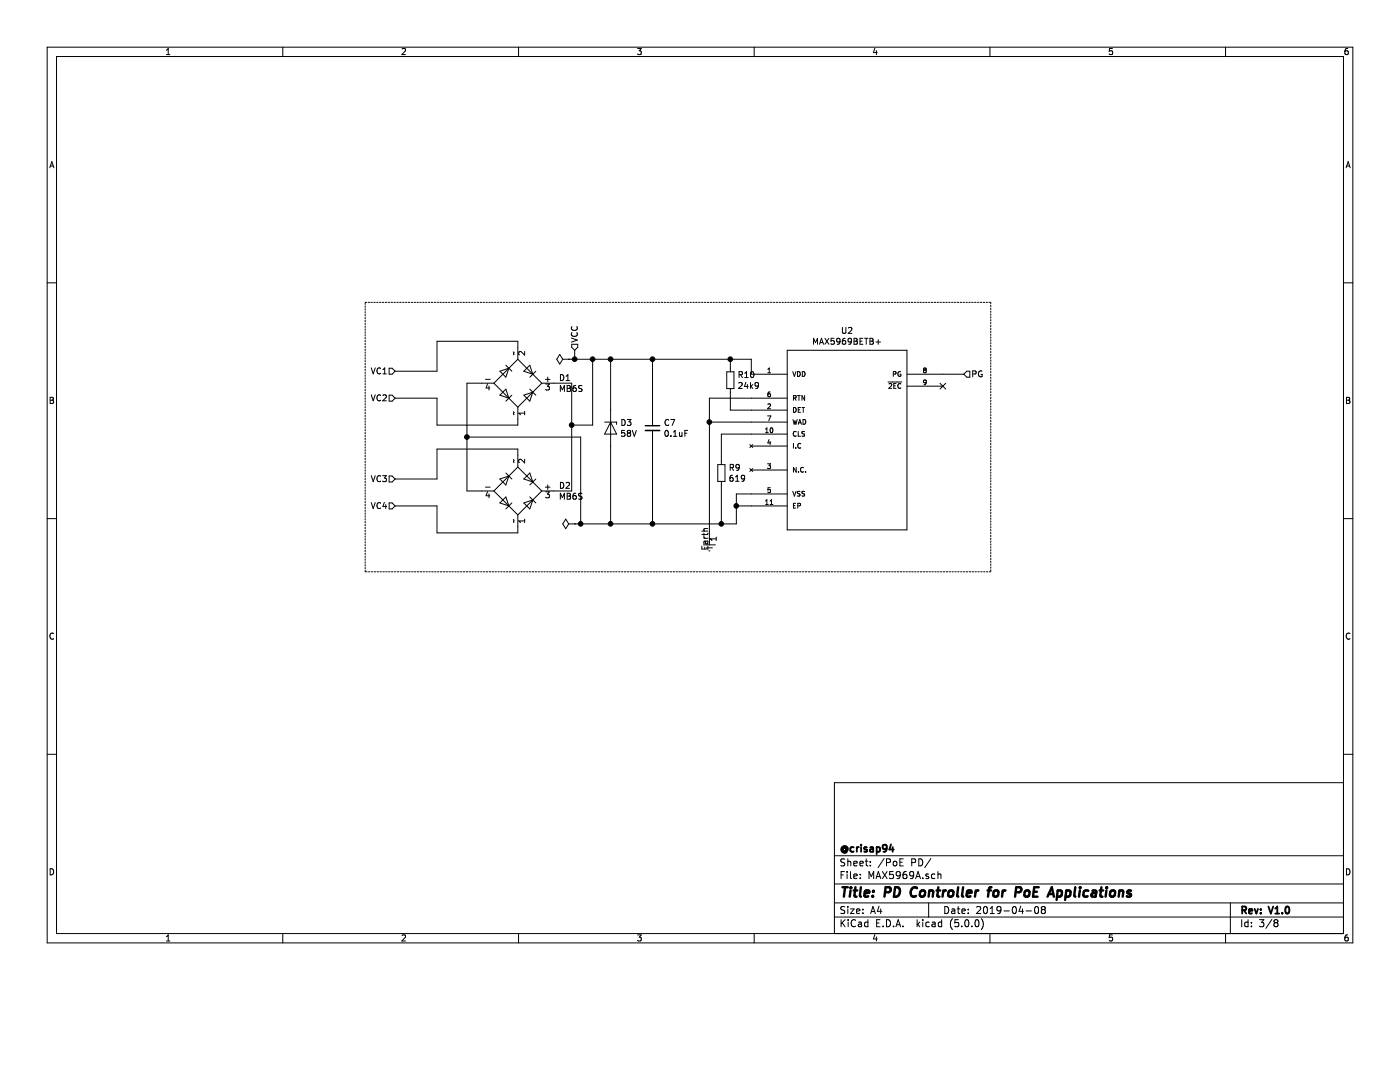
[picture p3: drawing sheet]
EESchema Schematic File Version 4
LIBS:PIR Motion-cache
EELAYER 26 0
EELAYER END
$Descr A4 11693 8268
encoding utf-8
Sheet 3 8
Title "PD Controller for PoE Applications"
Date "2019-04-08"
Rev "V1.0"
Comp "@crisap94"
Comment1 ""
Comment2 ""
Comment3 ""
Comment4 ""
$EndDescr
$Comp
L Power_Supervisor:MAX5969BETB+ U2
U 1 1
P 6275 3125
F 0 "U2" H 7075 3490 50  0000 C CNN
F 1 "MAX5969BETB+" H 7075 3399 50  0000 C CNN
F 2 "Package_DFN_QFN:DFN-10-1EP_3x3mm_P0.5mm_EP1.55x2.48mm" H 6575 3725 50  0001 L BNN
F 3 "MAX5969BETB+" H 6675 3875 50  0001 L BNN
F 4 "None" H 6275 3125 50  0001 L BNN "Field4"
F 5 "TDFN-10 Maxim Integrated" H 6525 3525 50  0001 L BNN "Field5"
F 6 "Maxim Integrated" H 6675 4025 50  0001 L BNN "Field6"
F 7 "Unavailable" H 6725 4175 50  0001 L BNN "Field7"
F 8 "IEEE 802.3af/at-Compliant Powered Device Interface 10-Pin TDFN EP" H 5675 3625 50  0001 L BNN "Field8"
	1    6275 3125
	1    0    0    -1  
$EndComp
Text HLabel 3300 3100 0    50   Input ~ 0
VC1
Text HLabel 3300 3325 0    50   Input ~ 0
VC2
Text HLabel 3300 4000 0    50   Input ~ 0
VC3
Text HLabel 3300 4225 0    50   Input ~ 0
VC4
Wire Wire Line
	3300 3100 3650 3100
Wire Wire Line
	3300 3325 3650 3325
Wire Wire Line
	3650 3325 3650 3550
Wire Wire Line
	3650 3550 4325 3550
Wire Wire Line
	4325 3550 4325 3500
Wire Wire Line
	3300 4000 3650 4000
Wire Wire Line
	3650 4000 3650 3750
Wire Wire Line
	3650 3750 4325 3750
Wire Wire Line
	4325 3750 4325 3800
Wire Wire Line
	3300 4225 3650 4225
Wire Wire Line
	3650 4225 3650 4450
Wire Wire Line
	3650 4450 4325 4450
Wire Wire Line
	4325 4450 4325 4400
Wire Wire Line
	3650 2850 4325 2850
Wire Wire Line
	4325 2850 4325 2900
Wire Wire Line
	3650 2850 3650 3100
Wire Wire Line
	4025 3200 3900 3200
Wire Wire Line
	3900 3200 3900 3650
Wire Wire Line
	3900 4100 4025 4100
Wire Wire Line
	3900 3650 4850 3650
Wire Wire Line
	4850 3650 4850 4375
Connection ~ 3900 3650
Wire Wire Line
	3900 3650 3900 4100
Wire Wire Line
	4625 3200 4775 3200
Wire Wire Line
	4775 3200 4775 3550
Wire Wire Line
	4775 4100 4625 4100
Wire Wire Line
	4775 3550 4950 3550
Wire Wire Line
	4950 3550 4950 3000
Connection ~ 4775 3550
Wire Wire Line
	4775 3550 4775 4100
$Comp
L Device:D_Zener D3
U 1 1
P 5100 3575
F 0 "D3" V 5054 3654 50  0000 L CNN
F 1 "58V" V 5145 3654 50  0000 L CNN
F 2 "Diode_SMD:D_SOD-123" H 5100 3575 50  0001 C CNN
F 3 "~" H 5100 3575 50  0001 C CNN
	1    5100 3575
	0    1    1    0   
$EndComp
Wire Wire Line
	4950 3000 5100 3000
Wire Wire Line
	5100 3000 5100 3425
Wire Wire Line
	5100 3725 5100 4375
Wire Wire Line
	4850 4375 5100 4375
$Comp
L Device:C_Small C7
U 1 1
P 5450 3575
F 0 "C7" H 5542 3621 50  0000 L CNN
F 1 "0.1uF" H 5542 3530 50  0000 L CNN
F 2 "Capacitor_SMD:C_0402_1005Metric" H 5450 3575 50  0001 C CNN
F 3 "~" H 5450 3575 50  0001 C CNN
	1    5450 3575
	1    0    0    -1  
$EndComp
Wire Wire Line
	5450 3475 5450 3000
Wire Wire Line
	5450 3000 5100 3000
Connection ~ 5100 3000
Wire Wire Line
	5450 3675 5450 4375
Wire Wire Line
	5450 4375 5100 4375
Connection ~ 5100 4375
Wire Wire Line
	6275 3125 6275 3000
Wire Wire Line
	6275 3000 6100 3000
Connection ~ 5450 3000
Wire Wire Line
	6150 4125 6150 4225
Wire Wire Line
	6150 4375 6025 4375
Wire Wire Line
	6150 4125 6275 4125
Connection ~ 5450 4375
Wire Wire Line
	6275 4225 6150 4225
Connection ~ 6150 4225
Wire Wire Line
	6150 4225 6150 4375
$Comp
L Device:R_Small R10
U 1 1
P 6100 3175
F 0 "R10" H 6159 3221 50  0000 L CNN
F 1 "24k9" H 6159 3130 50  0000 L CNN
F 2 "Resistor_SMD:R_0603_1608Metric" H 6100 3175 50  0001 C CNN
F 3 "~" H 6100 3175 50  0001 C CNN
	1    6100 3175
	1    0    0    -1  
$EndComp
Wire Wire Line
	6275 3325 5925 3325
Wire Wire Line
	5925 3325 5925 3525
Wire Wire Line
	5925 3525 6275 3525
Wire Wire Line
	5925 3525 5925 4500
Connection ~ 5925 3525
$Comp
L Device:R_Small R9
U 1 1
P 6025 3950
F 0 "R9" H 6084 3996 50  0000 L CNN
F 1 "619" H 6084 3905 50  0000 L CNN
F 2 "Resistor_SMD:R_0603_1608Metric" H 6025 3950 50  0001 C CNN
F 3 "~" H 6025 3950 50  0001 C CNN
	1    6025 3950
	1    0    0    -1  
$EndComp
Wire Wire Line
	6275 3625 6025 3625
Wire Wire Line
	6025 3625 6025 3850
Wire Wire Line
	6025 4050 6025 4375
Connection ~ 6025 4375
Wire Wire Line
	6025 4375 5450 4375
Wire Wire Line
	6100 3075 6100 3000
Connection ~ 6100 3000
Wire Wire Line
	6100 3000 5450 3000
Wire Wire Line
	6100 3275 6100 3425
Wire Wire Line
	6100 3425 6275 3425
Wire Wire Line
	7875 3125 8050 3125
$Comp
L power:Earth #PWR08
U 1 1
P 5925 4500
F 0 "#PWR08" H 5925 4250 50  0001 C CNN
F 1 "Earth" H 5925 4350 50  0001 C CNN
F 2 "" H 5925 4500 50  0001 C CNN
F 3 "~" H 5925 4500 50  0001 C CNN
	1    5925 4500
	1    0    0    -1  
$EndComp
NoConn ~ 7875 3225
Wire Wire Line
	4950 3000 4800 3000
Wire Wire Line
	4800 3000 4800 2925
Connection ~ 4950 3000
Wire Notes Line
	3050 2525 8275 2525
Wire Notes Line
	8275 2525 8275 4775
Wire Notes Line
	8275 4775 3050 4775
Wire Notes Line
	3050 4775 3050 2525
Text HLabel 8050 3125 2    50   Input ~ 0
PG
Text HLabel 4800 2925 1    50   Input ~ 0
VCC
$Comp
L power:PWR_FLAG #FLG0102
U 1 1
P 4750 3000
F 0 "#FLG0102" H 4750 3075 50  0001 C CNN
F 1 "PWR_FLAG" H 4750 3174 50  0001 C CNN
F 2 "" H 4750 3000 50  0001 C CNN
F 3 "~" H 4750 3000 50  0001 C CNN
	1    4750 3000
	0    -1   -1   0   
$EndComp
Wire Wire Line
	4800 3000 4750 3000
Connection ~ 4800 3000
$Comp
L power:PWR_FLAG #FLG0103
U 1 1
P 4800 4375
F 0 "#FLG0103" H 4800 4450 50  0001 C CNN
F 1 "PWR_FLAG" V 4800 4503 50  0001 L CNN
F 2 "" H 4800 4375 50  0001 C CNN
F 3 "~" H 4800 4375 50  0001 C CNN
	1    4800 4375
	0    -1   -1   0   
$EndComp
Wire Wire Line
	4800 4375 4850 4375
Connection ~ 4850 4375
$Comp
L Diode_Bridge:MB6S D1
U 1 1
P 4325 3200
F 0 "D1" H 4666 3246 50  0000 L CNN
F 1 "MB6S" H 4666 3155 50  0000 L CNN
F 2 "Diode_SMD:Diode_Bridge_Diotec_ABS" H 4475 3325 50  0001 L CNN
F 3 "http://www.vishay.com/docs/88573/dfs.pdf" H 4325 3200 50  0001 C CNN
	1    4325 3200
	1    0    0    -1  
$EndComp
$Comp
L Diode_Bridge:MB6S D2
U 1 1
P 4325 4100
F 0 "D2" H 4666 4146 50  0000 L CNN
F 1 "MB6S" H 4666 4055 50  0000 L CNN
F 2 "Diode_SMD:Diode_Bridge_Diotec_ABS" H 4475 4225 50  0001 L CNN
F 3 "http://www.vishay.com/docs/88573/dfs.pdf" H 4325 4100 50  0001 C CNN
	1    4325 4100
	1    0    0    -1  
$EndComp
$EndSCHEMATC
